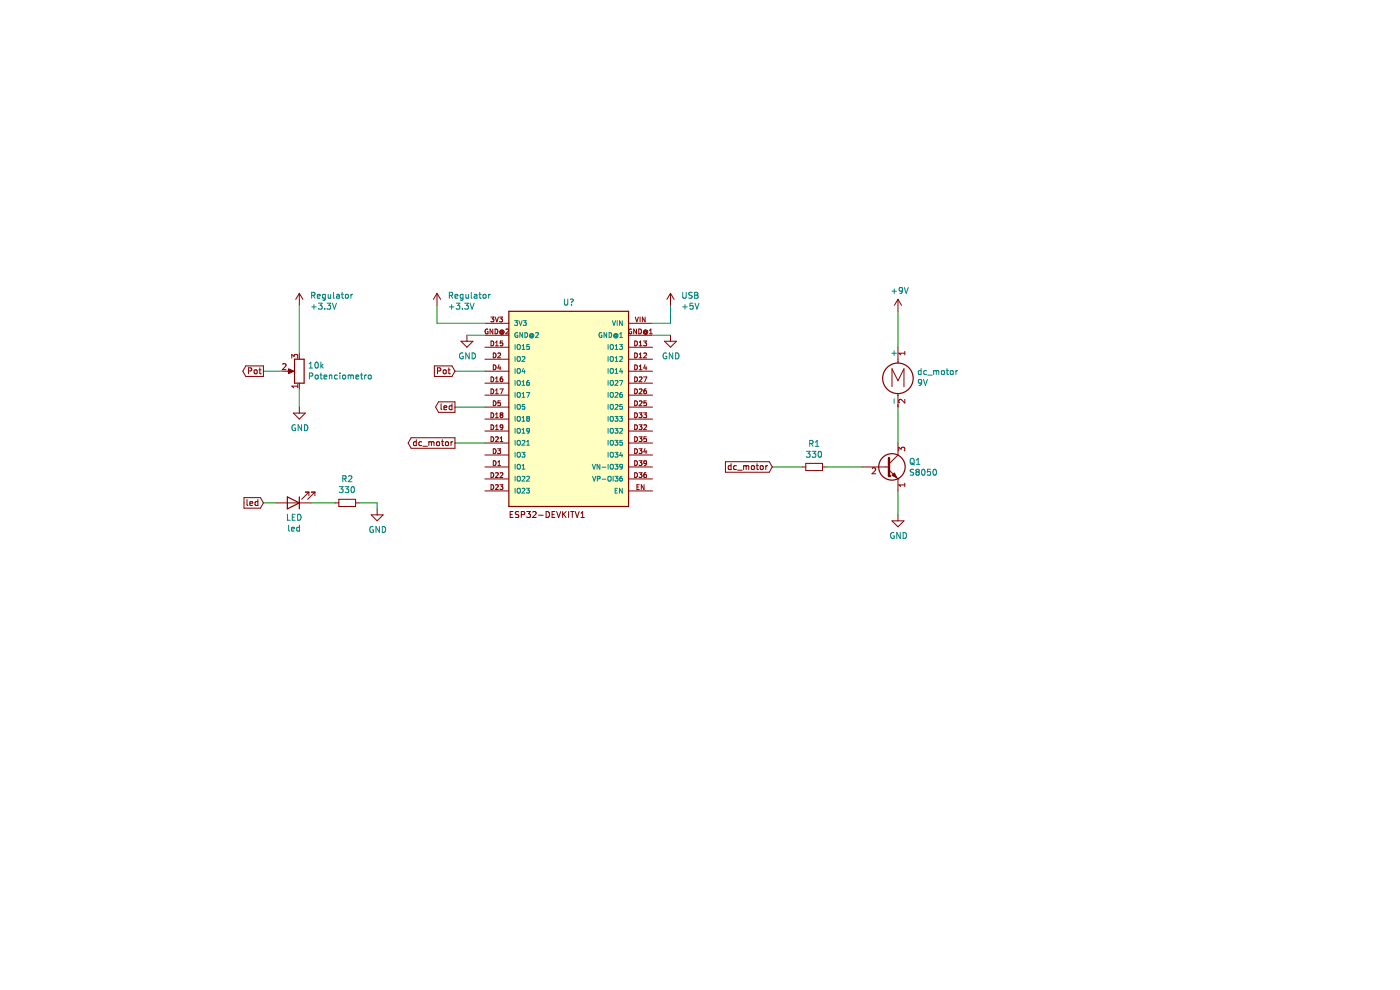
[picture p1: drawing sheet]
EESchema Schematic File Version 4
EELAYER 30 0
EELAYER END
$Descr A4 11693 8268
encoding utf-8
Sheet 1 1
Title ""
Date ""
Rev ""
Comp ""
Comment1 ""
Comment2 ""
Comment3 ""
Comment4 ""
$EndDescr
$Comp
L ESP32DEVKITV1:ESP32DEVKITV1 U?
U 1 1
P 4750 3600
F 0 "U?" V 3674 3600 50  0000 C CNN
F 1 "ESP32DEVKITV1" H 4750 3600 50  0001 L BNN
F 2 "ESP32-DEVKITV1" H 4750 3600 50  0001 L BNN
F 3 "" H 4750 3600 50  0001 L BNN
F 4 "ESP32 DEVKIT V1" H 4750 3600 50  0001 L BNN "MP"
F 5 "None" H 4750 3600 50  0001 L BNN "Price"
F 6 "Unavailable" H 4750 3600 50  0001 L BNN "Availability"
F 7 "Package" H 4750 3600 50  0001 L BNN "Package"
F 8 "Do it" H 4750 3600 50  0001 L BNN "MF"
F 9 "Dual core, Wi-Fi: 2.4 GHz up to 150 Mbits/s,BLE (Bluetooth Low Energy) and legacy Bluetooth, 32 bits, Up to 240 MHz" H 4750 3600 50  0001 L BNN "Description"
	1    4750 3600
	0    1    1    0   
$EndComp
$Comp
L Device:R_POT Potenciometro
U 1 1
P 2500 3100
F 0 "Potenciometro" H 2430 3146 50  0000 R CNN
F 1 "10k" H 2430 3055 50  0000 R CNN
F 2 "" H 2500 3100 50  0001 C CNN
F 3 "~" H 2500 3100 50  0001 C CNN
	1    2500 3100
	-1   0    0    1   
$EndComp
$Comp
L power:+5V USB
U 1 1
P 5600 2550
F 0 "USB" H 5688 2633 50  0000 L CNN
F 1 "+5V" H 5688 2542 50  0000 L CNN
F 2 "" H 5600 2550 50  0001 C CNN
F 3 "" H 5600 2550 50  0001 C CNN
	1    5600 2550
	1    0    0    -1  
$EndComp
Wire Wire Line
	5600 2550 5600 2700
Wire Wire Line
	5600 2700 5450 2700
$Comp
L power:+3.3V Regulator
U 1 1
P 3650 2550
F 0 "Regulator" H 3738 2633 50  0000 L CNN
F 1 "+3.3V" H 3738 2542 50  0000 L CNN
F 2 "" H 3650 2550 50  0001 C CNN
F 3 "" H 3650 2550 50  0001 C CNN
	1    3650 2550
	1    0    0    -1  
$EndComp
Wire Wire Line
	3650 2550 3650 2700
$Comp
L power:GND #PWR?
U 1 1
P 5600 2800
F 0 "#PWR?" H 5600 2550 50  0001 C CNN
F 1 "GND" H 5605 2627 50  0000 C CNN
F 2 "" H 5600 2800 50  0001 C CNN
F 3 "" H 5600 2800 50  0001 C CNN
	1    5600 2800
	1    0    0    -1  
$EndComp
$Comp
L power:GND #PWR?
U 1 1
P 3900 2800
F 0 "#PWR?" H 3900 2550 50  0001 C CNN
F 1 "GND" H 3905 2627 50  0000 C CNN
F 2 "" H 3900 2800 50  0001 C CNN
F 3 "" H 3900 2800 50  0001 C CNN
	1    3900 2800
	1    0    0    -1  
$EndComp
Wire Wire Line
	3900 2800 4050 2800
Wire Wire Line
	5600 2800 5450 2800
Wire Wire Line
	3650 2700 4050 2700
$Comp
L power:+3.3V Regulator
U 1 1
P 2500 2550
F 0 "Regulator" H 2588 2633 50  0000 L CNN
F 1 "+3.3V" H 2588 2542 50  0000 L CNN
F 2 "" H 2500 2550 50  0001 C CNN
F 3 "" H 2500 2550 50  0001 C CNN
	1    2500 2550
	1    0    0    -1  
$EndComp
$Comp
L power:GND #PWR?
U 1 1
P 2500 3400
F 0 "#PWR?" H 2500 3150 50  0001 C CNN
F 1 "GND" H 2505 3227 50  0000 C CNN
F 2 "" H 2500 3400 50  0001 C CNN
F 3 "" H 2500 3400 50  0001 C CNN
	1    2500 3400
	1    0    0    -1  
$EndComp
Wire Wire Line
	2500 3400 2500 3250
Wire Wire Line
	2500 2550 2500 2950
Text GLabel 3800 3100 0    50   Input ~ 0
Pot
Text GLabel 2200 3100 0    50   Output ~ 0
Pot
Wire Wire Line
	2350 3100 2200 3100
Wire Wire Line
	3800 3100 4050 3100
Text GLabel 3800 3400 0    50   Output ~ 0
led
Wire Wire Line
	3800 3400 4050 3400
Text GLabel 2200 4200 0    50   Input ~ 0
led
$Comp
L Device:LED led
U 1 1
P 2450 4200
F 0 "led" H 2443 4417 50  0000 C CNN
F 1 "LED" H 2443 4326 50  0000 C CNN
F 2 "" H 2450 4200 50  0001 C CNN
F 3 "~" H 2450 4200 50  0001 C CNN
	1    2450 4200
	-1   0    0    1   
$EndComp
$Comp
L Device:R_Small R2
U 1 1
P 2900 4200
F 0 "R2" V 3096 4200 50  0000 C CNN
F 1 "330" V 3005 4200 50  0000 C CNN
F 2 "" H 2900 4200 50  0001 C CNN
F 3 "~" H 2900 4200 50  0001 C CNN
	1    2900 4200
	0    -1   -1   0   
$EndComp
$Comp
L power:GND #PWR?
U 1 1
P 3150 4250
F 0 "#PWR?" H 3150 4000 50  0001 C CNN
F 1 "GND" H 3155 4077 50  0000 C CNN
F 2 "" H 3150 4250 50  0001 C CNN
F 3 "" H 3150 4250 50  0001 C CNN
	1    3150 4250
	1    0    0    -1  
$EndComp
Wire Wire Line
	3150 4250 3150 4200
Wire Wire Line
	2800 4200 2600 4200
Wire Wire Line
	2300 4200 2200 4200
$Comp
L Motor:Motor_DC dc_motor
U 1 1
P 7500 3100
F 0 "dc_motor" H 7658 3096 50  0000 L CNN
F 1 "9V" H 7658 3005 50  0000 L CNN
F 2 "" H 7500 3010 50  0001 C CNN
F 3 "~" H 7500 3010 50  0001 C CNN
	1    7500 3100
	1    0    0    -1  
$EndComp
$Comp
L power:+9V #PWR?
U 1 1
P 7500 2600
F 0 "#PWR?" H 7500 2450 50  0001 C CNN
F 1 "+9V" H 7515 2773 50  0000 C CNN
F 2 "" H 7500 2600 50  0001 C CNN
F 3 "" H 7500 2600 50  0001 C CNN
	1    7500 2600
	1    0    0    -1  
$EndComp
Wire Wire Line
	7500 2600 7500 2900
$Comp
L Transistor_BJT:S8050 Q1
U 1 1
P 7400 3900
F 0 "Q1" H 7590 3946 50  0000 L CNN
F 1 "S8050" H 7590 3855 50  0000 L CNN
F 2 "Package_TO_SOT_THT:TO-92_Inline" H 7600 3825 50  0001 L CIN
F 3 "http://www.unisonic.com.tw/datasheet/S8050.pdf" H 7400 3900 50  0001 L CNN
	1    7400 3900
	1    0    0    -1  
$EndComp
Wire Wire Line
	7500 3700 7500 3400
$Comp
L power:GND #PWR?
U 1 1
P 7500 4300
F 0 "#PWR?" H 7500 4050 50  0001 C CNN
F 1 "GND" H 7505 4127 50  0000 C CNN
F 2 "" H 7500 4300 50  0001 C CNN
F 3 "" H 7500 4300 50  0001 C CNN
	1    7500 4300
	1    0    0    -1  
$EndComp
Wire Wire Line
	7500 4300 7500 4100
$Comp
L Device:R_Small R1
U 1 1
P 6800 3900
F 0 "R1" V 6604 3900 50  0000 C CNN
F 1 "330" V 6695 3900 50  0000 C CNN
F 2 "" H 6800 3900 50  0001 C CNN
F 3 "~" H 6800 3900 50  0001 C CNN
	1    6800 3900
	0    1    1    0   
$EndComp
Wire Wire Line
	6900 3900 7200 3900
Text GLabel 3800 3700 0    50   Output ~ 0
dc_motor
Wire Wire Line
	3800 3700 4050 3700
Text GLabel 6450 3900 0    50   Input ~ 0
dc_motor
Wire Wire Line
	6450 3900 6700 3900
Wire Wire Line
	3150 4200 3000 4200
$EndSCHEMATC
